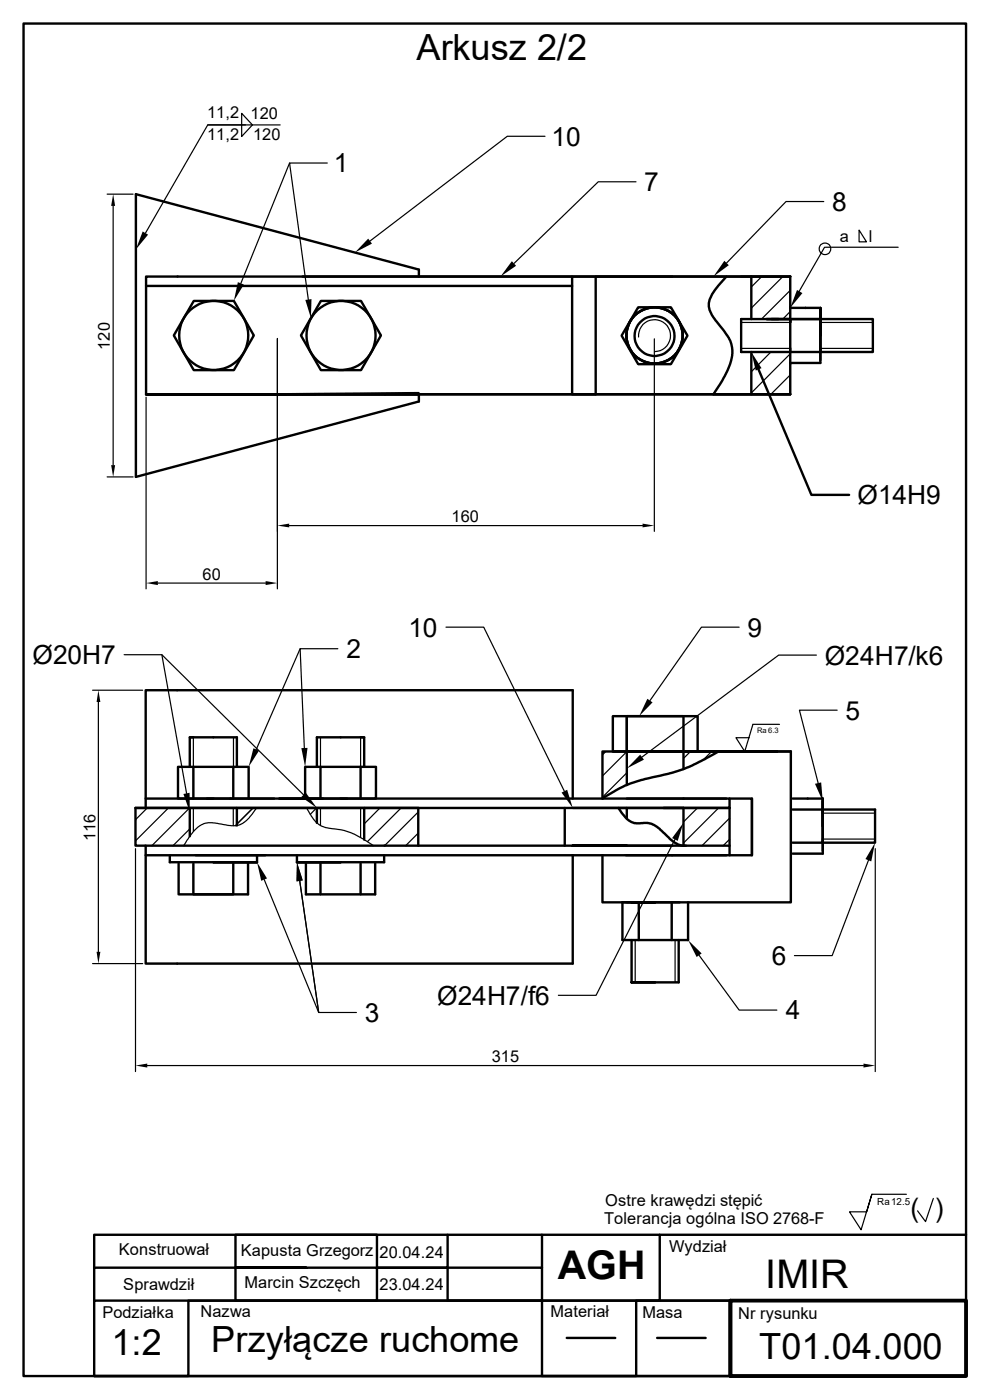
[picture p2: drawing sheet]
<svg xmlns="http://www.w3.org/2000/svg" width="210mm" height="297mm" viewBox="0 0 210 297" stroke-linecap="round" stroke-linejoin="round" font-family="sans-serif">
<g fill="none" stroke="#000" stroke-width=".51">
<path d="M5 5h199.9v286.9h-199.9zM64.2 58.7h103.4M88.9 58.7v-1.5l-60.1-16v60l60.1-16v-1.5h-57.9h27.8l30-.3M121.4 58.7v25h5v-25h41.2M142.7 58.7h-111.7v25h136.6M154.1 58.7l-.7 .7a10 10 0 0 0-3 4.9 6.1 6.1 0 0 0 2 4.4l.9 1.1a7.1 7.1 0 0 1 2.1 5.2 16.7 16.7 0 0 1-3.5 7.8l-.6 .9M157.2 58.7h10.4M159.4 58.7v9M167.6 58.7v18.3M31 60.7h90.4M41.1 63.8h8.5l4.2 7.4-4.2 7.3h-8.5l-4.2-7.3zM68.1 63.8h8.5l4.2 7.4-4.2 7.3h-8.5l-4.3-7.3z"/>
<path d="M135.4 65.2h6.9l3.5 6-3.5 6.1h-6.9l-3.5-6.1zM157.2 67.7h16.8v7h-16.8zM159.4 74.7v9M160.9 78.4l11.2 26.6h8M162.6 67.7h22.6v7h-11.2v-.8M167.6 65.3h6.4M174 67.7v.7M174 65.9v10.5M174 71.2v-5.9v11.7h-6.4v6.7M167.6 83.7h-136.6M40.3 156.4h.7M45.3 156.4h4.9z"/>
<path d="M45.3 156.4h-5v6.3M50.2 156.4v6.3M67.2 156.4h5.1zM67.2 156.4v6.3M72.3 156.4h5v6.3M76.5 156.4h.8M130 159.4h3M133 159.4v-7.5h12v11.3M133 151.9v14.6M133 159.4h-3v-7.5h18v7.5h-9M152.4 159.4l-2.6 1.5a31.8 31.8 0 0 1-9.7 3.6l-2.9 .7a26.1 26.1 0 0 0-9.4 4.2v-10h40M164.8 159.4h-31.8h34.8"/>
<path d="M167.8 159.4v32h-34.8M30.9 179.4v25h90.6v-23M30.9 169.4h123.2M40.3 171.4v6M41 162.7v6.7M45.3 169.4h-7.5v-6.7h14.9v6.7M49.5 162.7v6.7M50.2 171.4v3.7M59.4 169.4h14.2M64.7 169.4v-6.7h15.1v6.7h-7.5M67.2 171.4v3.2M68 162.7v6.7"/>
<path d="M76.5 162.7v6.7M77.3 171.4v6.7M88.7 171.4v8M119.8 171.4v8M121.5 169.4v-23h-90.6v25M121.5 171.4h23.5h-4.2M131.2 171.4l1.9 2.4a3.7 3.7 0 0 0 3.6 .8l1.3 .1 1.3 .6 2.9 2.8 1.2 .8a3.1 3.1 0 0 0 2.1 .5M133 171.4v2.3M145 179.4h-116.3v-8h126.1v8M145 169.4h9.8v2h-9.8v8M145 179.4h9.8v2h-22M154.8 169.4h4.7v12"/>
<path d="M159.5 169.4v12h-4.7M168.1 169.4h6.4M168.1 171.7h6.4v7.1h-6.4M174.5 170v10.5M174.5 175.3v-5.9v11.7h-6.4M174.5 172.5v-.8h11.1v7.1h-11.1v-.8M30.9 181.4h123.2M36 181.6v1.3h18.5h-9.2M37.9 183.2v6.5h14.7v-6.5M41 183.2v6.5h8.5v-6.5M54.5 181.6v1.3M63 181.6v1.3"/>
<path d="M64.9 183.2v6.5h14.7v-6.5M68 183.2v6.5M76.5 183.2v6.5M81.5 181.6v1.3h-18.5h9.3M127.8 181.4v10h7.7v8M134 199.4v9h10v-9M142.5 191.4v8M144.1 191.4h-12.1v8h14v-8M65 268.9h-15h30v7h-30v-7h-30v7M80 268.9h15v7h20v-7h-20M95 262v6.9h-15v-6.9h-30v6.9M115 268.9v-6.9h25v13.9h-25"/>
<path d="M115 262h-95v6.9M140 262h64.9M154.9 275.9h-19.9v16h-20v-16h-75v16h-20M120.2 283.8h10.3M139.4 283.8h10.3M154.9 291.9h50v-16h-184.9v16h184.9"/>
<circle cx="45.3" cy="71.2" r="7.3"/>
<circle cx="72.3" cy="71.2" r="7.3"/>
<circle cx="138.8" cy="71.3" r="4.2"/>
<circle cx="138.9" cy="71.2" r="6"/>
</g>
<path d="M154.9 275.9h50v16h-50zM154.9 275.9v16" fill="none" stroke="#000" stroke-width=".8"/>
<g fill="none" stroke="#000" stroke-width=".25">
<path d="M44.1 26.5h15.3M51.3 24l2.3 2.5-2.3 2.5zM52.1 26.5h-8l-13.2 22.9M61.4 34.6l-10.3 25.5M69.4 34.6h-8l4 28.9M115.6 28.9h-8l-29.1 22.2M134.9 38.6h-8l-17.8 17.3M22.7 41.2h5.5M24 43.7v55M161.6 58.7l-2.2 2.2M166.1 58.7l-6.7 6.7M174.8 42.8h-8l-12.7 13"/>
<path d="M174.9 52.5l-5.4 9.4M175.1 52.5h15.4M182.2 48.8l1.6 2.5h-1.6zM58.8 71.8v53.1M135.5 71.5a3.4 3.4 0 0 1 3.1-3.7 3.4 3.4 0 0 1 3.6 3.2 3.4 3.4 0 0 1-3.3 3.6M138.8 71.9v40.8M157.2 68.4h10.4M157.2 73.9h10.4M163.5 74.7l-4.1 4.2M167.6 61.6l-6.1 6.1M167.6 66.1l-1.5 1.6M167.6 75.1l-8.2 8.3"/>
<path d="M167.6 79.5l-4.1 4.2M174 68.4h11.2M174 73.9h11.2M31 84.3v40.6M22.7 101.2h5.5M61.3 111.5h75M26.3 138.9h8l30.1 29.7M33.5 123.7h22.8M34.3 138.9l5.3 29.4M63.7 137.6l-9.3 21.4M71.7 137.6h-8l.9 21.1M94.6 133.1h8l17.1 34.8"/>
<path d="M156.8 133.1h-8l-10.9 15.5M173.2 139h-8l-29 21.6M19.6 146.4h10.7M20.9 148.9v53M41 156.4v6.3M49.5 156.4v6.3M68 156.4v6.3M76.5 156.4v6.3M128.5 159.4l-.7 .7M133 159.5l-5.2 5.1M146.5 159.4l-1.5 1.5M151 159.4l-1.8 1.8"/>
<path d="M165.4 153.7h-5.7l-1.7 5.7-1.9-2.9h2.8M177.6 150.7h-8l4 15.5M31.2 171.4l-2.5 2.5M35.7 171.4l-7 7M40.2 171.4l-8 8M40.3 175.9l-3.6 3.5M41 171.4v5M49.5 171.4v3.8M53.7 171.4l-3.8 3.8M54.4 171.4l-.9 1.4-1.3 1.3-1.5 .9-1.7 .2-4.5-.7a5.5 5.5 0 0 0-4.3 3l-1.3 1.9M65.1 171.4l1.3 2.3 1.1 1.1 .6 .4 1.7 .5 3.1 .4 1.5 .6 2.6 1.3 2.2 1.4M67.1 171.4l-1.3 1.4"/>
<path d="M68 171.4v3.7M76.5 171.4v6.3M80.6 171.4l-3.3 3.4M85.1 171.4l-7.2 7.2M88.7 172.3l-7.1 7.1M88.7 176.7l-2.6 2.7M133 164l-5.2 5.1M143.2 178.1l-16.8 33.1h-8M148 171.4l-3 3M152.4 171.4l-7.4 7.5M154.8 173.6l-5.9 5.8M154.8 178.1l-1.4 1.3"/>
<path d="M174.5 172.5h11.1M174.5 178h11.1M28.7 180v47.3M56 186.6l11.6 28.2-4-27.9 4 27.9h8M134.7 199.4v9h-.7M143.2 199.4v9h.8M184.2 182.5l-7.7 20.2h-8M185.7 180v47.3M19.6 204.4h10.7M148.3 202.6l8.5 11.7h8M31.2 226.1h152M185 253.4l-2.3 7.5-2.5-3.8h3.7l1.1-3.7h7.3"/>
<path d="M198 254.3l-1.7 4.9-1.7-2.3"/>
<circle cx="175" cy="52.8" r="1.22"/>
</g>
<g fill="#000">
<path d="M24 41.2l.4 2.5h-.8zM30.3 49.1l1.1 .7-2.6 3.1zM78.1 50.6l.8 1.1-3.6 1.9zM108.6 55.4l.9 1-3.3 2.3zM153.7 55.3l.9 1-3.3 2.4zM50.5 59.9l1.2 .5-2.1 3.4zM64.8 63.6l1.3-.1-.1 4zM159.4 74.7l2.1 3.4-1.2 .5zM169.1 61.5l1.1 .7-2.6 3.1zM23.6 98.7h.8l-.4 2.5zM58.8 111.5l2.5-.4v.8zM136.3 111.1l2.5 .4-2.5 .4z"/>
<path d="M31 123.7l2.5-.4v.8zM56.3 123.3l2.5 .4-2.5 .4zM20.9 146.4l.4 2.5h-.8zM53.8 158.7l1.1 .6-2.2 3.4zM63.9 158.7h1.3l-.5 4zM137.3 148.3l1.1 .7-2.8 2.9zM38.9 168.4l1.3-.2 .1 4.1zM63.9 169.1l1-1 2.3 3.3zM119.1 168.1l1.2-.5 1.2 3.8zM135.8 160.1l.8 1.1-3.6 1.8zM145 174.5l-1.2 3.9-1.2-.6zM172.9 166.3l1.3-.3 .3 4z"/>
<path d="M54.5 182.9l2.1 3.5-1.2 .5zM63 182.9l1.2 3.9-1.3 .2zM185.6 178.8l-.8 4-1.2-.6zM20.5 201.9h.8l-.4 2.5zM146 199.4l2.8 2.9-1 .7zM28.7 226.1l2.5-.5v.9zM183.2 225.6l2.5 .5-2.5 .4z"/>
</g>
<g font-size="8.4">
<text x="118.3" y="271.3">AGH</text>
<text x="162.3" y="273.2">IMIR</text>
</g>
<g font-size="7.7">
<text x="88.3" y="12.8">Arkusz 2/2</text>
<text x="23.6" y="287.6">1:2</text>
<text x="44.8" y="286.9">Przyłącze ruchome</text>
<text x="161.1" y="288.2">T01.04.000</text>
</g>
<g font-size="5.6">
<text x="117" y="30.9">10</text>
<text x="70.8" y="36.6">1</text>
<text x="136.7" y="40.6">7</text>
<text x="176.5" y="44.7">8</text>
<text x="181.9" y="107">Ø14H9</text>
<text x="86.7" y="135">10</text>
<text x="158.6" y="135">9</text>
<text x="6.9" y="140.9">Ø20H7</text>
<text x="73.5" y="139.6">2</text>
<text x="175" y="141.1">Ø24H7/k6</text>
<text x="179.4" y="152.7">5</text>
<text x="163.7" y="204.7">6</text>
<text x="92.8" y="213.2">Ø24H7/f6</text>
<text x="77.4" y="216.8">3</text>
<text x="166.7" y="216.3">4</text>
<text x="193.2" y="258.3">( )</text>
</g>
<g font-size="3.5">
<text x="43.9" y="25.1">11,2</text>
<text x="43.9" y="29.7">11,2</text>
<text x="53.2" y="25.3">120</text>
<text x="53.7" y="29.8">120</text>
<text x="178.1" y="51.3">a</text>
<text x="184.3" y="51.3">l</text>
<text x="23.3" y="74.2" transform="rotate(-90 23.3 74.2)">120</text>
<text x="95.8" y="110.8">160</text>
<text x="43" y="123">60</text>
<text x="20.2" y="178.4" transform="rotate(-90 20.2 178.4)">116</text>
<text x="104.3" y="225.4">315</text>
<text x="128.4" y="255.8">Ostre krawędzi stępić</text>
<text x="128.1" y="259.7">Tolerancja ogólna ISO 2768-F</text>
<text x="25.2" y="266.3">Konstruował</text>
<text x="51.1" y="266.5">Kapusta Grzegorz</text>
<text x="80.5" y="266.9">20.04.24</text>
<text x="141.9" y="265.5">Wydział</text>
<text x="26.2" y="273.7">Sprawdził</text>
<text x="51.9" y="273.2">Marcin Szczęch</text>
<text x="80.5" y="273.8">23.04.24</text>
<text x="21.7" y="279.6">Podziałka</text>
<text x="42.5" y="279.4">Nazwa</text>
<text x="116.8" y="279.4">Materiał</text>
<text x="136.3" y="279.7">Masa</text>
<text x="156.6" y="279.8">Nr rysunku</text>
</g>
<text font-size="2.1" x="186.1" y="255.7">Ra12.5</text>
<text font-size="1.6" x="160.6" y="155.4">Ra 6.3</text>
</svg>
